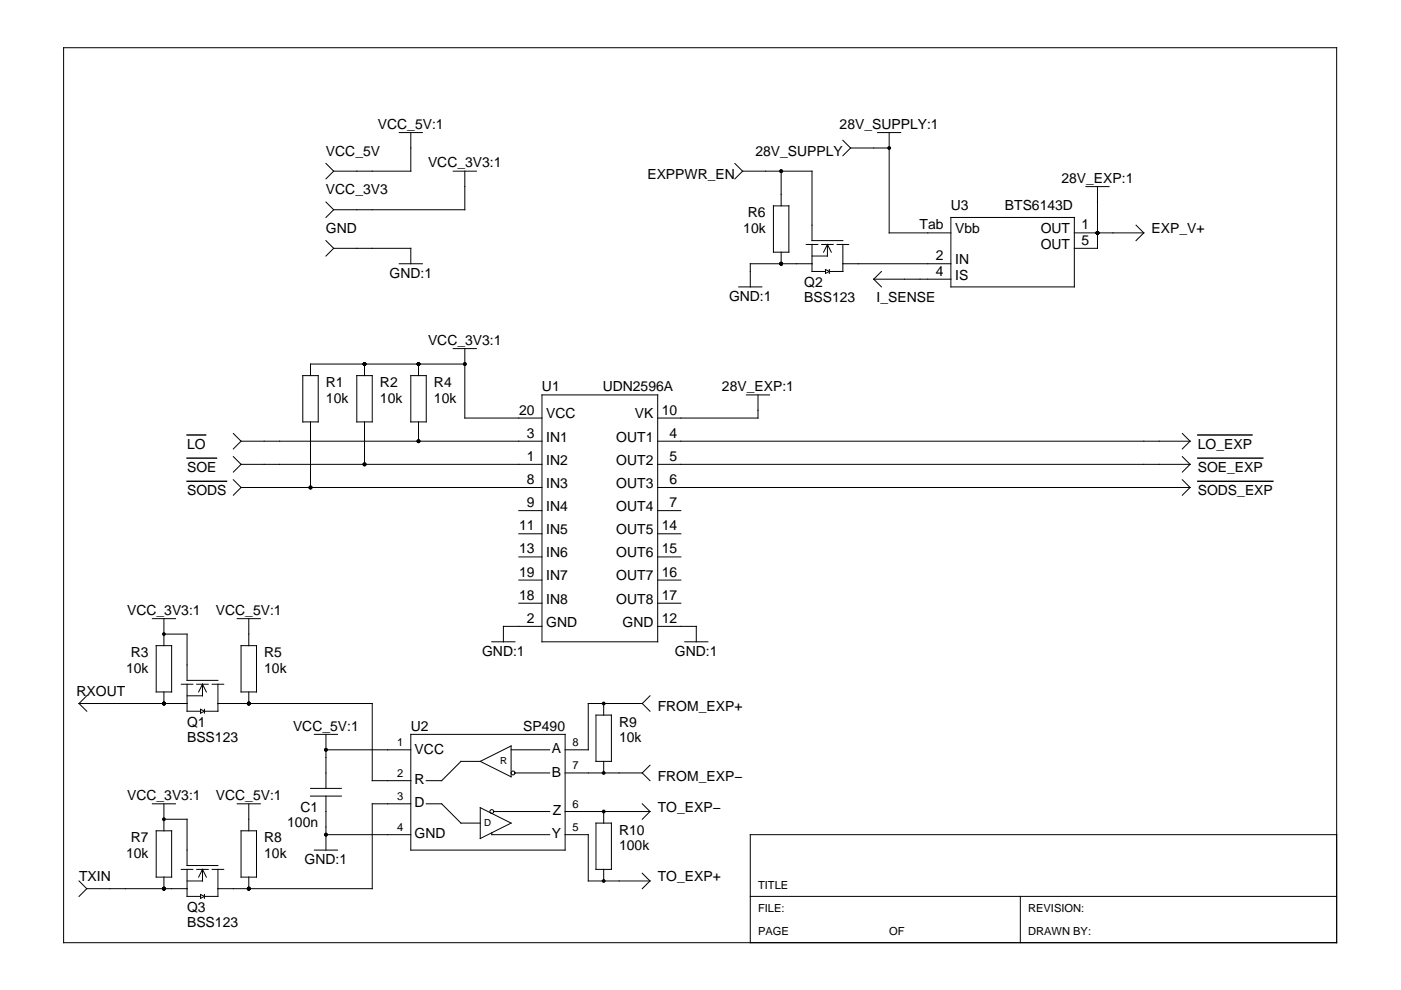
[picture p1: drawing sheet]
<svg xmlns="http://www.w3.org/2000/svg" width="297mm" height="210mm" viewBox="0 0 297 210" stroke-linecap="round" stroke-linejoin="round" font-family="sans-serif">
<g fill="none" stroke="#000" stroke-width=".21">
<path d="M13.5 10.1h269.9v189.8h-269.9zM69.1 34.7l1.6 1.6M70.7 36.3l-1.6 1.6M84.6 28.1h5M87.1 28.1v8.2h-16.4M96.1 36.3h4.9M98.5 36.3v8.2h-27.8M155.8 34.7l1.6 1.6M157.4 36.3h14.8v14.7h6.5M157.4 36.3l-1.6 1.6M165.6 36.3v7.4M178.7 29.7l1.6 1.7"/>
<path d="M180.3 31.4h8.2M180.3 31.4l-1.6 1.6M186.1 28.1h4.9M188.5 28.1v21.3h13.1M230.2 39.6h4.9M232.7 39.6v13h-4.9M69.1 42.8l1.6 1.7M69.1 51l1.6 1.6M70.7 52.6h16.4v3.3M70.7 44.5l-1.6 1.6M70.7 52.6l-1.6 1.7M84.6 55.9h5"/>
<path d="M164 43.7h3.3v9.8h-3.3zM165.6 53.5v2.4M170.9 51.8h2.5M172.2 55.9h-13.1v4.9M172.2 51.8v5.8h2.8M174.2 51.8h2.5M175 57.1l.8 .5-.8 .4zM175.4 51.8l.9 1.7M175.4 51.8l-.8 1.7M175.4 51.8v2.5h-3.2M175.8 57.1v.9M177.5 51.8h2.4"/>
<path d="M178.7 55.9h22.9M178.7 51.8v5.8h-2.9M185.2 59.2h16.4M185.2 59.2l1.7 1.6M186.9 57.6l-1.7 1.6M201.6 46.1h26.2v14.7h-26.2zM227.8 49.4h14.7M240.9 47.7l1.6 1.7M242.5 49.4l-1.6 1.6M64.2 79.6h3.3v9.9h-3.3zM75.6 79.6h3.3v9.9h-3.3zM77.3 77.2v2.4"/>
<path d="M87.1 79.6h3.3v9.9h-3.3zM88.7 77.2v2.4M96.1 73.9h4.9M98.5 73.9v14.7h16.4M98.5 77.2h-32.7v2.4M156.6 60.8h4.9M49.5 91.9l1.6 1.6M49.5 96.8l1.6 1.7M51.1 98.5h63.8M51.1 93.5h63.8M51.1 93.5l-1.6 1.7M51.1 98.5l-1.6 1.6"/>
<path d="M65.8 89.5v13.9M77.3 89.5v9M88.7 89.5v4M114.9 83.7h24.5v52.4h-24.5zM139.4 98.5h112.9M139.4 93.5h112.9M158.3 83.7h4.9M160.7 83.7v4.9h-21.3M250.7 91.9l1.6 1.6M250.7 96.8l1.6 1.7M252.3 93.5l-1.6 1.7M252.3 98.5l-1.6 1.6"/>
<path d="M49.5 101.7l1.6 1.7M51.1 103.4h63.8M51.1 103.4l-1.6 1.6M110 108.3h4.9M110 113.2h4.9M110 118.1h4.9M139.4 103.4h112.9M139.4 108.3h5M139.4 113.2h5M139.4 118.1h5M250.7 101.7l1.6 1.7M252.3 103.4l-1.6 1.6"/>
<path d="M32.3 131.2h4.9M33.1 136.9h3.3v9.8h-3.3zM34.8 134.4h4.9v9.9h6.5M34.8 131.2v5.7M50.3 131.2h4.9M51.1 136.9h3.3v9.8h-3.3zM52.7 131.2v5.7M104.3 136.1h4.9M110 123h4.9M110 127.9h4.9M114.9 132.8h-8.2v3.3M139.4 132.8h8.2v3.3"/>
<path d="M139.4 123h5M139.4 127.9h5M145.2 136.1h4.9M16.8 149.2h22.9M16.8 149.2l1.6 1.6M18.4 147.5l-1.6 1.7M34.8 146.7v2.5M38.4 145.1h2.5M39.7 145.1v5.7h2.8M41.7 145.1h2.5M42.5 150.4l.8 .4-.8 .4zM42.9 145.1l.9 1.6"/>
<path d="M42.9 145.1l-.8 1.6M42.9 145.1v2.4h-3.2M43.3 150.4v.8M45 145.1h2.4M46.2 149.2h32.7v16.3h8.2M46.2 145.1v5.7h-2.9M52.7 146.7v2.5M66.7 155.7h4.9M69.1 159h18M69.1 155.7v11.5M87.1 155.7h32.7v24.5h-32.7zM108.4 159h8.1"/>
<path d="M126.4 151.6h3.2v9.8h-3.2zM128 149.2v2.4M136.2 149.2h-11.5v9.8h-4.9M136.2 149.2l1.6 1.6M137.8 147.5l-1.6 1.7M32.3 170.4h4.9M33.1 176.2h3.3v9.8h-3.3zM34.8 173.7h4.9v9.8h6.5M34.8 170.4v5.8M50.3 170.4h4.9M51.1 176.2h3.3v9.8h-3.3zM52.7 170.4v5.8"/>
<path d="M65.8 168.8h6.6M65.8 167.2h6.6M69.1 177h18M69.1 168.8v11.4M87.1 170.4h-8.2v18h-32.7M90.4 170.4h3.2l4.1 4.1h4.1M101.8 161.4h-4.1l-4.1 4.1h-3.2M101.8 161.4l6.6-3.2v6.5zM101.8 171.2l6.6 3.3-6.6 3.3zM104.3 176.6v.4h12.2M104.7 172.1h11.8M109.2 163.9h7.3"/>
<path d="M119.8 177h4.9v9.8h13.1M119.8 163.9h16.4M119.8 172.1h18M126.4 174.5h3.2v9.8h-3.2zM128 161.4v2.5M128 172.1v2.4M136.2 170.4l1.6 1.7M136.2 163.9l1.6 1.6M137.8 172.1l-1.6 1.6M137.8 162.2l-1.6 1.7M283.4 177h-124.3v22.9M16.8 186.8l1.6 1.6"/>
<path d="M18.4 188.4h21.3M18.4 188.4l-1.6 1.7M34.8 186v2.4M38.4 184.3h2.5M39.7 184.3v5.8h2.8M41.7 184.3h2.5M42.5 189.6l.8 .5-.8 .4zM42.9 184.3v2.5h-3.2M42.9 184.3l.9 1.7M42.9 184.3l-.8 1.7M43.3 189.6v.9M45 184.3h2.4"/>
<path d="M46.2 184.3v5.8h-2.9M52.7 186v2.4M66.7 180.2h4.9M128 184.3v2.5M136.2 185.2l1.6 1.6M137.8 186.8l-1.6 1.6M159.1 190.1h124.3M216.3 190.1v9.8"/>
<circle cx="104.3" cy="172.1" r=".41"/>
<circle cx="108.8" cy="163.9" r=".41"/>
</g>
<g fill="#000">
<circle cx="165.6" cy="36.3" r=".41"/>
<circle cx="188.5" cy="31.4" r=".41"/>
<circle cx="165.6" cy="55.9" r=".41"/>
<circle cx="232.7" cy="49.4" r=".41"/>
<circle cx="77.3" cy="77.2" r=".41"/>
<circle cx="88.7" cy="77.2" r=".41"/>
<circle cx="98.5" cy="77.2" r=".41"/>
<circle cx="77.3" cy="98.5" r=".41"/>
<circle cx="88.7" cy="93.5" r=".41"/>
<circle cx="65.8" cy="103.4" r=".41"/>
<circle cx="34.8" cy="134.4" r=".41"/>
<circle cx="34.8" cy="149.2" r=".41"/>
<circle cx="52.7" cy="149.2" r=".41"/>
<circle cx="69.1" cy="159" r=".41"/>
<circle cx="128" cy="149.2" r=".41"/>
<circle cx="34.8" cy="173.7" r=".41"/>
<circle cx="69.1" cy="177" r=".41"/>
<circle cx="128" cy="172.1" r=".41"/>
<circle cx="128" cy="163.9" r=".41"/>
<circle cx="34.8" cy="188.4" r=".41"/>
<circle cx="52.7" cy="188.4" r=".41"/>
<circle cx="128" cy="186.8" r=".41"/>
</g>
<path d="M39.7 92.2h3.9M39.7 97.1h6.2M254 92.2h11.4M254 97.1h13.7M39.7 102h8.3M254 102h15.9" fill="none" stroke="#000" stroke-width=".3"/>
<g font-size="3">
<text x="80.1" y="27.3">VCC_5V:1</text>
<text x="178" y="27.3">28V_SUPPLY:1</text>
<text x="69.1" y="33">VCC_5V</text>
<text x="90.8" y="35.5">VCC_3V3:1</text>
<text x="160.2" y="33">28V_SUPPLY</text>
<text x="69.1" y="41.2">VCC_3V3</text>
<text x="137.3" y="37.9">EXPPWR_EN</text>
<text x="225.1" y="38.7">28V_EXP:1</text>
<text x="158.6" y="46.1">R6</text>
<text x="201.6" y="44.5">U3</text>
<text x="213.1" y="44.5">BTS6143D</text>
<text x="69.1" y="49.4">GND</text>
<text x="157.6" y="49.4">10k</text>
<text x="195" y="48.6">Tab</text>
<text x="202.5" y="49.5">Vbb</text>
<text x="220.6" y="49.5">OUT</text>
<text x="220.6" y="52.7">OUT</text>
<text x="229.3" y="48.6">1</text>
<text x="229.3" y="51.9">5</text>
<text x="244.1" y="49.4">EXP_V+</text>
<text x="82.6" y="58.9">GND:1</text>
<text x="198.4" y="55.2">2</text>
<text x="198.4" y="58.5">4</text>
<text x="202.5" y="56">IN</text>
<text x="202.5" y="59.3">IS</text>
<text x="154.6" y="63.8">GND:1</text>
<text x="170.5" y="64.1">BSS123</text>
<text x="170.5" y="60.8">Q2</text>
<text x="185.9" y="64.1">I_SENSE</text>
<text x="90.8" y="73.1">VCC_3V3:1</text>
<text x="69.1" y="82.1">R1</text>
<text x="80.6" y="82.1">R2</text>
<text x="92" y="82.1">R4</text>
<text x="114.9" y="82.9">U1</text>
<text x="127.8" y="82.9">UDN2596A</text>
<text x="153.1" y="82.9">28V_EXP:1</text>
<text x="69.1" y="85.4">10k</text>
<text x="80.6" y="85.4">10k</text>
<text x="92" y="85.4">10k</text>
<text x="110.1" y="87.9">20</text>
<text x="115.8" y="88.7">VCC</text>
<text x="134.6" y="88.7">VK</text>
<text x="140.3" y="87.9">10</text>
<text x="39.7" y="95.2">LO</text>
<text x="111.7" y="92.8">3</text>
<text x="115.8" y="93.6">IN1</text>
<text x="130.7" y="93.6">OUT1</text>
<text x="142" y="92.8">4</text>
<text x="254" y="95.2">LO_EXP</text>
<text x="39.7" y="100.1">SOE</text>
<text x="111.7" y="97.7">1</text>
<text x="115.8" y="98.5">IN2</text>
<text x="130.7" y="98.5">OUT2</text>
<text x="142" y="97.7">5</text>
<text x="254" y="100.1">SOE_EXP</text>
<text x="39.7" y="105">SODS</text>
<text x="111.7" y="102.6">8</text>
<text x="111.7" y="107.5">9</text>
<text x="115.8" y="103.4">IN3</text>
<text x="130.7" y="103.4">OUT3</text>
<text x="142" y="102.6">6</text>
<text x="142" y="107.5">7</text>
<text x="254" y="105">SODS_EXP</text>
<text x="110.1" y="112.4">11</text>
<text x="115.8" y="108.3">IN4</text>
<text x="115.8" y="113.3">IN5</text>
<text x="130.7" y="108.3">OUT4</text>
<text x="130.7" y="113.3">OUT5</text>
<text x="140.3" y="112.4">14</text>
<text x="110.1" y="117.3">13</text>
<text x="115.8" y="118.2">IN6</text>
<text x="130.7" y="118.2">OUT6</text>
<text x="140.3" y="117.3">15</text>
<text x="110.1" y="122.3">19</text>
<text x="115.8" y="123.1">IN7</text>
<text x="130.7" y="123.1">OUT7</text>
<text x="140.3" y="122.3">16</text>
<text x="27" y="130.4">VCC_3V3:1</text>
<text x="45.8" y="130.4">VCC_5V:1</text>
<text x="110.1" y="127.2">18</text>
<text x="115.8" y="128">IN8</text>
<text x="130.7" y="128">OUT8</text>
<text x="140.3" y="127.2">17</text>
<text x="111.7" y="132.1">2</text>
<text x="115.8" y="132.9">GND</text>
<text x="132" y="132.9">GND</text>
<text x="140.3" y="132.1">12</text>
<text x="26.7" y="142.6">10k</text>
<text x="27.7" y="139.3">R3</text>
<text x="56" y="139.3">R5</text>
<text x="56" y="142.6">10k</text>
<text x="102.2" y="139.1">GND:1</text>
<text x="143.1" y="139.1">GND:1</text>
<text x="16.2" y="147.5">RXOUT</text>
<text x="39.7" y="154.1">Q1</text>
<text x="62.1" y="154.9">VCC_5V:1</text>
<text x="87.1" y="154.9">U2</text>
<text x="110.9" y="154.9">SP490</text>
<text x="131.3" y="154.1">R9</text>
<text x="139.4" y="150.8">FROM_EXP+</text>
<text x="39.7" y="157.3">BSS123</text>
<text x="87.9" y="159.8">VCC</text>
<text x="117" y="159.8">A</text>
<text x="131.3" y="157.3">10k</text>
<text x="87.9" y="166.3">R</text>
<text x="117" y="164.7">B</text>
<text x="139.4" y="165.5">FROM_EXP−</text>
<text x="27" y="169.6">VCC_3V3:1</text>
<text x="45.8" y="169.6">VCC_5V:1</text>
<text x="63.7" y="172.1">C1</text>
<text x="87.9" y="171.2">D</text>
<text x="117.2" y="172.8">Z</text>
<text x="139.4" y="172.1">TO_EXP−</text>
<text x="27.7" y="178.6">R7</text>
<text x="56" y="178.6">R8</text>
<text x="60.9" y="175.3">100n</text>
<text x="87.9" y="177.8">GND</text>
<text x="117" y="177.7">Y</text>
<text x="131.3" y="177">R10</text>
<text x="26.7" y="181.9">10k</text>
<text x="56" y="181.9">10k</text>
<text x="64.6" y="183.3">GND:1</text>
<text x="131.3" y="180.2">100k</text>
<text x="16.8" y="186.8">TXIN</text>
<text x="139.4" y="186.8">TO_EXP+</text>
<text x="39.7" y="196.6">BSS123</text>
<text x="39.7" y="193.3">Q3</text>
</g>
<g font-size="2.4">
<text x="84.2" y="158.2">1</text>
<text x="121.4" y="158.2">8</text>
<text x="84.2" y="164.8">2</text>
<text x="121.4" y="163.1">7</text>
<text x="84.2" y="169.7">3</text>
<text x="121.4" y="171.3">6</text>
<text x="84.2" y="176.2">4</text>
<text x="121.4" y="176.2">5</text>
<text x="160.7" y="188.4">TITLE</text>
<text x="160.7" y="193.3">FILE:</text>
<text x="218" y="193.3">REVISION:</text>
<text x="160.7" y="198.2">PAGE</text>
<text x="188.5" y="198.2">OF</text>
<text x="218" y="198.2">DRAWN BY:</text>
</g>
<g font-size="2.1">
<text x="106.1" y="162">R</text>
<text x="102.6" y="175.1">D</text>
</g>
</svg>
